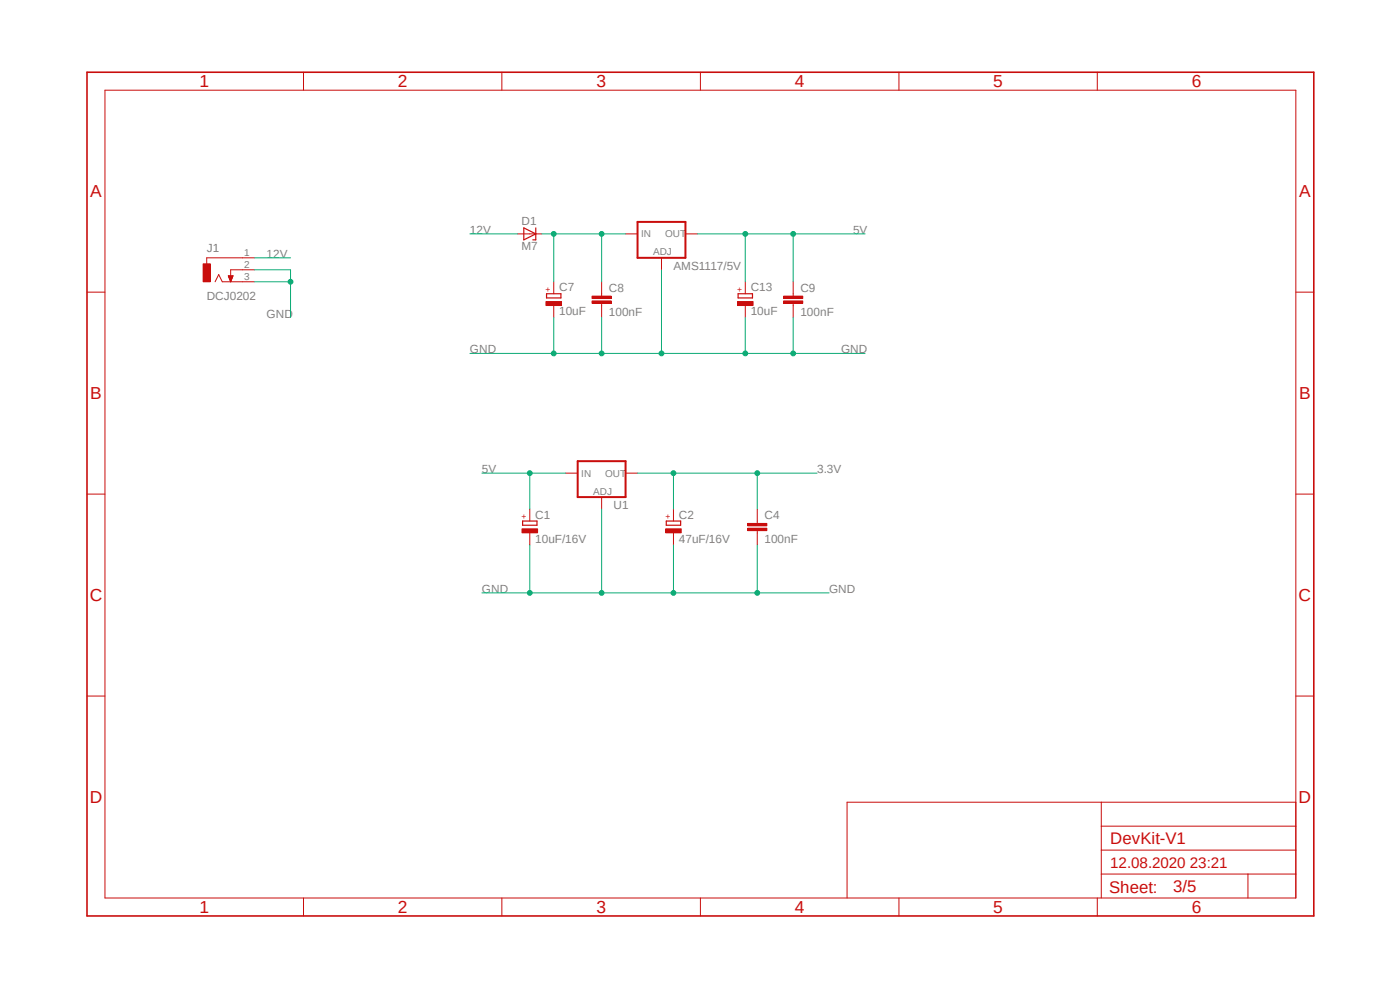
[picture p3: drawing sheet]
<svg xmlns="http://www.w3.org/2000/svg" width="297mm" height="210mm" viewBox="0 0 297 210" stroke-linecap="round" stroke-linejoin="round" font-family="sans-serif">
<path d="M17.9 15l261.2 179.9M279.1 15l-261.2 179.9" fill="none" stroke="#fff" stroke-width=".21"/>
<g fill="none" stroke="#c90d0c" stroke-width=".21">
<path d="M22.3 19.1h252.6v171.4h-252.6zM64.4 15.3v3.8M106.5 15.3v3.8M148.6 15.3v3.8M190.7 15.3v3.8M232.8 15.3v3.8M109.9 49.6h5M132.7 49.6h2.6M140.3 54.7v2.5M145.4 49.6h2.6M18.5 62h3.8M274.9 62h3.8"/>
<path d="M18.5 104.8h3.8M274.9 104.8h3.8M18.5 147.7h3.8M274.9 147.7h3.8M233.6 170.2v20.3M233.6 175.3h41.3M274.9 170.2h-95.2v20.3M64.4 190.5v3.8M106.5 190.5v3.8M148.6 190.5v3.8M190.7 190.5v3.8M232.8 190.5v3.8"/>
<path d="M233.6 185.4h41.3M233.6 180.3h41.3M264.8 185.4v5.1"/>
</g>
<path d="M18.5 15.3h260.2v179h-260.2z" fill="none" stroke="#c90d0c" stroke-width=".34"/>
<path d="M135.3 47.1h10.1v7.6h-10.1z" fill="none" stroke="#c90d0c" stroke-width=".42"/>
<path d="M111.1 48.3l2.6 1.3-2.6 1.3zM113.7 48.3v2.6h-.7M116 62.3h3v.9h-3z" fill="none" stroke="#c90d0c" stroke-width=".25"/>
<path d="M115.8 64h3.3v.8h-3.3z" fill-rule="evenodd" fill="#c90d0c"/>
<path d="M117.5 59.8v2.5M115.8 64h3.3v.8h-3.3zM117.5 64.9v2.5M127.6 62.3v.5M127.6 64.3v.6" fill="none" stroke="#c90d0c" stroke-width=".21"/>
<path d="M125.6 63.8h4.1v.5h-4.1z" fill-rule="evenodd" fill="#c90d0c"/>
<path d="M125.6 63.8h4.1v.5h-4.1z" fill="none" stroke="#c90d0c" stroke-width=".21"/>
<path d="M125.6 62.8h4.1v.5h-4.1z" fill-rule="evenodd" fill="#c90d0c"/>
<path d="M127.6 59.8v2.5M125.6 62.8h4.1v.5h-4.1zM127.6 64.9v2.5M168.3 62.3v.5M168.3 64.3v.6" fill="none" stroke="#c90d0c" stroke-width=".21"/>
<path d="M166.2 63.8h4.1v.5h-4.1z" fill-rule="evenodd" fill="#c90d0c"/>
<path d="M166.2 63.8h4.1v.5h-4.1z" fill="none" stroke="#c90d0c" stroke-width=".21"/>
<path d="M166.2 62.8h4.1v.5h-4.1z" fill-rule="evenodd" fill="#c90d0c"/>
<path d="M168.3 59.8v2.5M166.2 62.8h4.1v.5h-4.1zM168.3 64.9v2.5" fill="none" stroke="#c90d0c" stroke-width=".21"/>
<path d="M156.6 62.3h3v.9h-3z" fill="none" stroke="#c90d0c" stroke-width=".25"/>
<path d="M156.5 64h3.3v.8h-3.3z" fill-rule="evenodd" fill="#c90d0c"/>
<path d="M158.1 59.8v2.5M156.5 64h3.3v.8h-3.3zM158.1 64.9v2.5M120 100.4h2.6M127.6 105.5v2.5M132.7 100.4h2.6" fill="none" stroke="#c90d0c" stroke-width=".21"/>
<path d="M122.6 97.8h10.1v7.7h-10.1z" fill="none" stroke="#c90d0c" stroke-width=".42"/>
<path d="M110.9 110.5h3v.9h-3z" fill="none" stroke="#c90d0c" stroke-width=".25"/>
<path d="M110.7 112.2h3.3v.8h-3.3z" fill-rule="evenodd" fill="#c90d0c"/>
<path d="M110.7 112.2h3.3v.8h-3.3zM112.4 108v2.5M112.4 113.1v2.5" fill="none" stroke="#c90d0c" stroke-width=".21"/>
<path d="M141.4 110.5h3v.9h-3z" fill="none" stroke="#c90d0c" stroke-width=".25"/>
<path d="M141.2 112.2h3.3v.8h-3.3z" fill-rule="evenodd" fill="#c90d0c"/>
<path d="M141.2 112.2h3.3v.8h-3.3zM142.9 108v2.5M142.9 113.1v2.5M160.7 110.5v.5M160.7 112.6v.5" fill="none" stroke="#c90d0c" stroke-width=".21"/>
<path d="M158.6 112.1h4.1v.5h-4.1z" fill-rule="evenodd" fill="#c90d0c"/>
<path d="M158.6 112.1h4.1v.5h-4.1z" fill="none" stroke="#c90d0c" stroke-width=".21"/>
<path d="M158.6 111h4.1v.5h-4.1z" fill-rule="evenodd" fill="#c90d0c"/>
<path d="M45.6 59.8l.8-1.5 .8 1.5h4.3M51.5 54.7h-7.6v1.3M51.5 57.2h-2.6v2.6M158.6 111h4.1v.5h-4.1zM160.7 108v2.5M160.7 113.1v2.5" fill="none" stroke="#c90d0c" stroke-width=".21"/>
<path d="M43.1 56h1.5v3.8h-1.5z" fill-rule="evenodd" fill="#c90d0c"/>
<g fill="none" stroke="#c90d0c" stroke-width=".21">
<path d="M43.1 56h1.5v3.8h-1.5zM48.4 58.5h1l-.5 1.3zM48.5 58.7h.9M48.5 58.5h.9M48.5 58.8h.8M48.6 58.8h.7M48.6 58.9h.7M48.6 59h.6M48.7 59.2h.4M48.7 59.1h.5M48.7 59.3h.4M48.8 59.4h.3"/>
<path d="M48.9 59.6h.1M48.9 59.7h.1M51.5 54.7h2.5M51.5 57.2h2.5M51.5 59.8h2.5"/>
</g>
<path d="M148 49.6h20.3M158.1 49.6v10.2" fill="none" stroke="#0dab76" stroke-width=".21"/>
<circle cx="158.1" cy="49.6" r=".51" fill="#0dab76"/>
<g fill="none" stroke="#0dab76" stroke-width=".21">
<path d="M183.5 49.6h-15.2v10.2"/>
<circle cx="158.1" cy="49.6" r=".51"/>
</g>
<circle cx="168.3" cy="49.6" r=".51" fill="#0dab76"/>
<g fill="none" stroke="#0dab76" stroke-width=".21">
<path d="M102.2 100.4h17.8M112.4 100.4v7.6"/>
<circle cx="168.3" cy="49.6" r=".51"/>
</g>
<circle cx="112.4" cy="100.4" r=".51" fill="#0dab76"/>
<g fill="none" stroke="#0dab76" stroke-width=".21">
<path d="M117.5 67.4v7.6h50.8v-7.6M158.1 67.4v7.6"/>
<circle cx="112.4" cy="100.4" r=".51"/>
</g>
<circle cx="158.1" cy="75" r=".51" fill="#0dab76"/>
<g fill="none" stroke="#0dab76" stroke-width=".21">
<path d="M168.3 75h15.2"/>
<circle cx="158.1" cy="75" r=".51"/>
</g>
<circle cx="168.3" cy="75" r=".51" fill="#0dab76"/>
<g fill="none" stroke="#0dab76" stroke-width=".21">
<path d="M127.6 67.4v7.6"/>
<circle cx="168.3" cy="75" r=".51"/>
</g>
<circle cx="127.6" cy="75" r=".51" fill="#0dab76"/>
<g fill="none" stroke="#0dab76" stroke-width=".21">
<path d="M99.7 75h17.8"/>
<circle cx="127.6" cy="75" r=".51"/>
</g>
<circle cx="117.5" cy="75" r=".51" fill="#0dab76"/>
<g fill="none" stroke="#0dab76" stroke-width=".21">
<path d="M140.3 57.2v17.8"/>
<circle cx="117.5" cy="75" r=".51"/>
</g>
<circle cx="140.3" cy="75" r=".51" fill="#0dab76"/>
<g fill="none" stroke="#0dab76" stroke-width=".21">
<path d="M112.4 115.6v10.2h30.5M127.6 108v17.8"/>
<circle cx="140.3" cy="75" r=".51"/>
</g>
<circle cx="127.6" cy="125.8" r=".51" fill="#0dab76"/>
<g fill="none" stroke="#0dab76" stroke-width=".21">
<path d="M102.2 125.8h10.2"/>
<circle cx="127.6" cy="125.8" r=".51"/>
</g>
<circle cx="112.4" cy="125.8" r=".51" fill="#0dab76"/>
<g fill="none" stroke="#0dab76" stroke-width=".21">
<path d="M142.9 115.6v10.2h17.8"/>
<circle cx="112.4" cy="125.8" r=".51"/>
</g>
<circle cx="142.9" cy="125.8" r=".51" fill="#0dab76"/>
<g fill="none" stroke="#0dab76" stroke-width=".21">
<path d="M160.7 115.6v10.2h15.2"/>
<circle cx="142.9" cy="125.8" r=".51"/>
</g>
<circle cx="160.7" cy="125.8" r=".51" fill="#0dab76"/>
<g fill="none" stroke="#0dab76" stroke-width=".21">
<path d="M54 59.8h7.6M54 57.2h7.6v10.2"/>
<circle cx="160.7" cy="125.8" r=".51"/>
</g>
<circle cx="61.6" cy="59.8" r=".51" fill="#0dab76"/>
<g fill="none" stroke="#0dab76" stroke-width=".21">
<path d="M114.9 49.6h17.8M117.5 49.6v10.2"/>
<circle cx="61.6" cy="59.8" r=".51"/>
</g>
<circle cx="117.5" cy="49.6" r=".51" fill="#0dab76"/>
<g fill="none" stroke="#0dab76" stroke-width=".21">
<path d="M127.6 49.6v10.2"/>
<circle cx="117.5" cy="49.6" r=".51"/>
</g>
<circle cx="127.6" cy="49.6" r=".51" fill="#0dab76"/>
<g fill="none" stroke="#0dab76" stroke-width=".21">
<path d="M54 54.7h7.6M99.7 49.6h10.2M135.3 100.4h25.4M142.9 100.4v7.6"/>
<circle cx="127.6" cy="49.6" r=".51"/>
</g>
<circle cx="142.9" cy="100.4" r=".51" fill="#0dab76"/>
<g fill="none" stroke="#0dab76" stroke-width=".21">
<path d="M173.4 100.4h-12.7v7.6"/>
<circle cx="142.9" cy="100.4" r=".51"/>
</g>
<circle cx="160.7" cy="100.4" r=".51" fill="#0dab76"/>
<circle cx="160.7" cy="100.4" r=".51" fill="none" stroke="#0dab76" stroke-width=".21"/>
<g font-size="3.7" fill="#c90d0c">
<text x="42.3" y="18.5">1</text>
<text x="84.4" y="18.5">2</text>
<text x="126.5" y="18.5">3</text>
<text x="168.6" y="18.5">4</text>
<text x="210.7" y="18.5">5</text>
<text x="252.9" y="18.5">6</text>
<text x="19.1" y="41.9">A</text>
<text x="275.6" y="41.9">A</text>
<text x="19.1" y="84.7">B</text>
<text x="275.6" y="84.7">B</text>
<text x="19" y="127.5">C</text>
<text x="275.5" y="127.5">C</text>
<text x="19" y="170.4">D</text>
<text x="275.5" y="170.4">D</text>
<text x="42.3" y="193.7">1</text>
<text x="84.4" y="193.7">2</text>
<text x="126.5" y="193.7">3</text>
<text x="168.6" y="193.7">4</text>
<text x="210.7" y="193.7">5</text>
<text x="252.9" y="193.7">6</text>
</g>
<g font-size="3.6" fill="#c90d0c">
<text x="235.5" y="179.1">DevKit-V1</text>
<text x="235.3" y="189.4">Sheet:</text>
<text x="248.9" y="189.2">3/5</text>
</g>
<text font-size="3.2" fill="#c90d0c" x="235.5" y="184.1">12.08.2020 23:21</text>
<g font-size="2.5" fill="#808080">
<text x="110.6" y="47.7">D1</text>
<text x="43.9" y="53.4">J1</text>
<text x="99.7" y="49.6">12V</text>
<text x="110.6" y="53">M7</text>
<text x="181" y="49.6">5V</text>
<text x="56.6" y="54.7">12V</text>
<text x="142.9" y="57.2">AMS1117/5V</text>
<text x="43.9" y="63.6">DCJ0202</text>
<text x="118.6" y="61.8">C7</text>
<text x="129.2" y="61.9">C8</text>
<text x="159.3" y="61.8">C13</text>
<text x="169.8" y="61.9">C9</text>
<text x="56.6" y="67.4">GND</text>
<text x="118.6" y="66.9">10uF</text>
<text x="129.2" y="67">100nF</text>
<text x="159.3" y="66.9">10uF</text>
<text x="169.8" y="67">100nF</text>
<text x="99.7" y="75">GND</text>
<text x="178.4" y="75">GND</text>
<text x="102.2" y="100.4">5V</text>
<text x="173.4" y="100.4">3.3V</text>
<text x="130.2" y="108">U1</text>
<text x="113.5" y="110.1">C1</text>
<text x="144" y="110.1">C2</text>
<text x="162.2" y="110.2">C4</text>
<text x="113.5" y="115.1">10uF/16V</text>
<text x="144" y="115.1">47uF/16V</text>
<text x="162.2" y="115.2">100nF</text>
<text x="102.2" y="125.8">GND</text>
<text x="175.9" y="125.8">GND</text>
</g>
<g font-size="2.1" fill="#808080">
<text x="136" y="50.4">IN</text>
<text x="141.1" y="50.4">OUT</text>
<text x="51.8" y="54.3">1</text>
<text x="51.8" y="56.9">2</text>
<text x="51.8" y="59.4">3</text>
<text x="138.6" y="54.2">ADJ</text>
<text x="123.3" y="101.1">IN</text>
<text x="128.4" y="101.1">OUT</text>
<text x="125.9" y="104.9">ADJ</text>
</g>
<g font-size="1.8" fill="#c90d0c">
<text x="116.9" y="61.9" transform="rotate(-90 116.9 61.9)">+</text>
<text x="157.5" y="61.9" transform="rotate(-90 157.5 61.9)">+</text>
<text x="111.8" y="110.1" transform="rotate(-90 111.8 110.1)">+</text>
<text x="142.3" y="110.1" transform="rotate(-90 142.3 110.1)">+</text>
</g>
</svg>
